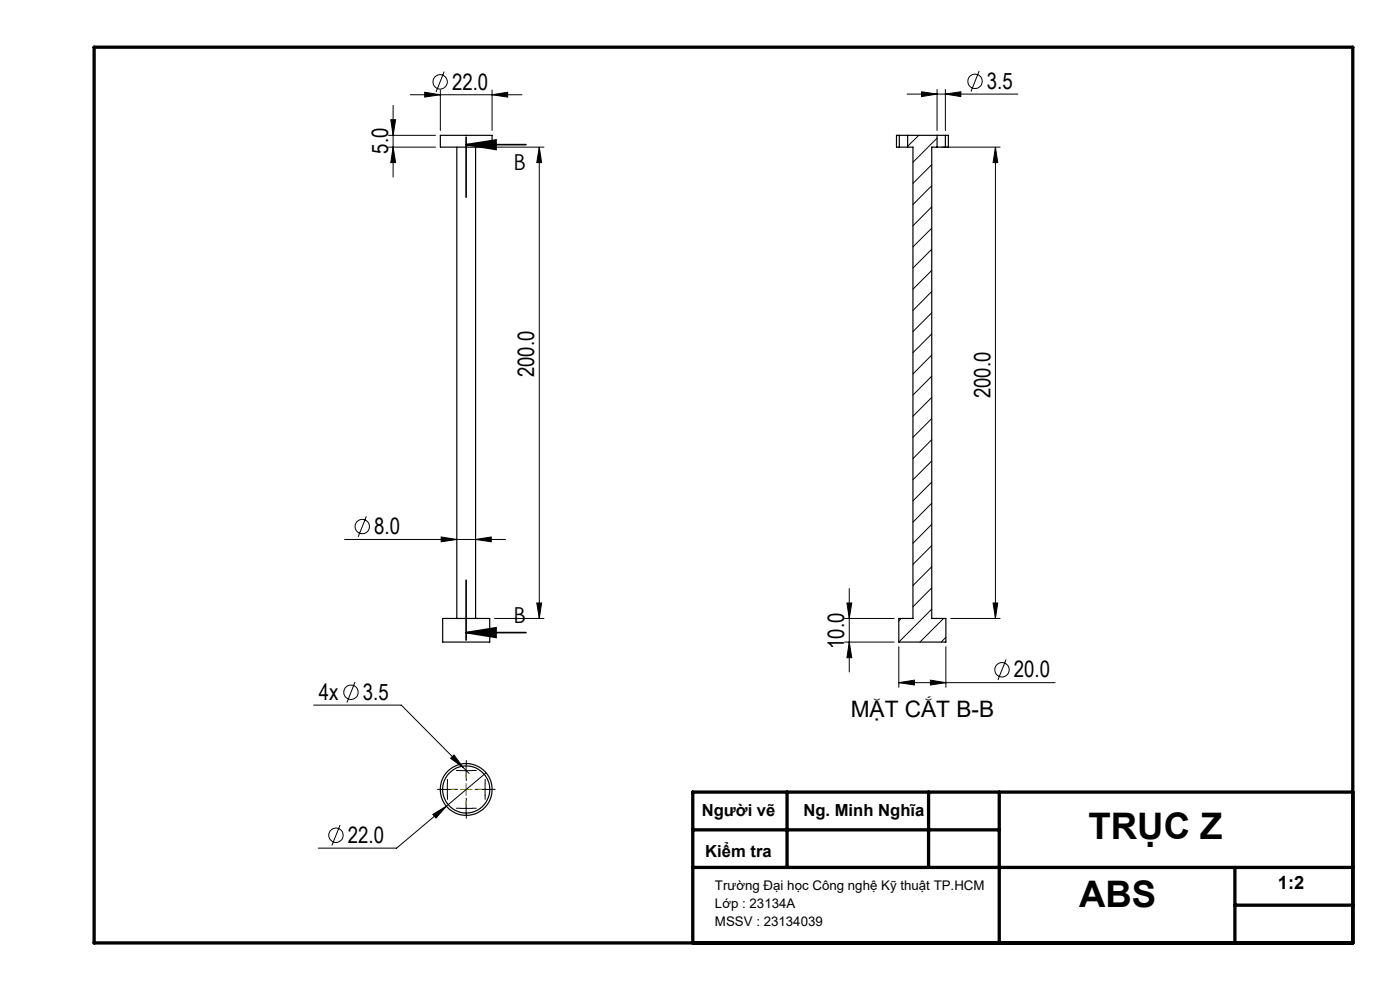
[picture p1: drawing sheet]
<svg xmlns="http://www.w3.org/2000/svg" width="297mm" height="210mm" viewBox="0 0 297 210" stroke-linecap="round" stroke-linejoin="round" font-family="sans-serif">
<g fill="none" stroke="#000" stroke-width=".21">
<path d="M90.1 19.6l3.3 .5-3.3 .5zM93.4 19.1v8.6M94.2 15.2l-1.7 4.3M104.4 19.1v8.6M192.4 20h23.5M195.5 19.5l3.3 .5-3.3 .5zM198.8 19v8.7M200.6 20l3.2-.5v1zM200.6 19v8.7M207.7 15.1l-1.7 4.3M82.4 31.2h10M82.4 28.7h10"/>
<path d="M82.9 25.4h1l-.5 3.3zM83.4 31.2l.5 3.3h-1zM83.4 22.4v15.2M87.1 20.1h23.6M101.9 31.2h13.5M104.4 20.1l3.3-.5v1zM114.4 31.2l.5 3.3h-1zM114.4 31.2v100M190.4 28.7l-.2 .2M194.9 28.7l-2.4 2.3M197.7 34.9l-4 4M197.7 39.4l-4 4"/>
<path d="M198.8 29.3l-5.1 5.1M199.8 31.2h12.4M211.2 31.2l.5 3.3h-1zM211.2 31.2v100M197.7 43.9l-4 4M197.7 48.4l-4 4M197.7 52.9l-4 4M197.7 57.4l-4 3.9M197.7 61.8l-4 4.1M197.7 66.3l-4 4M197.7 70.8l-4 4M197.7 75.3l-4 4"/>
<path d="M197.7 79.8l-4 4M197.7 84.3l-4 4M197.7 88.8l-4 4M197.7 93.3l-4 4M197.7 97.8l-4 4M73.1 114.4h34.1M77.7 109.5l-1.7 4.4M93.6 113.9l3.3 .5-3.3 .5zM100.9 114.4l3.3-.5v1zM197.7 102.3l-4 3.9M197.7 106.7l-4 4.1M197.7 111.2l-4 4"/>
<path d="M197.7 115.7l-4 4M104.9 131.2h10.5M113.9 127.9h1l-.5 3.3zM179.2 131.2h10.5M179.2 136.2h10.5M179.7 127.9h1l-.5 3.3zM180.2 136.2l.5 3.3h-1zM180.2 124.8v17.7M190.7 137.2v8.6M191.2 131.2l-.5 .5M197.7 120.2l-4 4M197.7 124.7l-4 4"/>
<path d="M197.7 129.2l-7 7M200.2 131.2l-5 5M200.7 135.2l-1 1M200.7 137.2v8.6M201.7 131.2h10.5M210.7 127.9h1l-.5 3.3zM213.4 139.9l-1.7 4.3M66.5 149.6h18.6l13.2 13.2M75.3 144.7l-1.7 4.3M190.7 144.8l3.3-.5v1zM190.7 144.8h33.1M197.4 144.3l3.3 .5-3.3 .5z"/>
<path d="M72.1 175l-1.7 4.3M91.8 172.7l2.9-1.7-2.2 2.5zM93.7 167.5h2.5M94.7 171l-10.6 8.9h-16.6M94.9 166.2v2.5M95.6 160.9l.7-.7 2 2.6zM97.6 163.5h2.6M97.6 171.5h2.6M98.3 162.8l1.2 1.3M98.9 162.2v2.5M98.9 170.2v2.5M101.6 167.5h2.5"/>
<path d="M102.9 166.2v2.5M103.1 163.9l-8.4 7.1"/>
<circle cx="93.4" cy="17.4" r="1.53"/>
<circle cx="206.9" cy="17.3" r="1.53"/>
<circle cx="76.9" cy="111.7" r="1.53"/>
<circle cx="74.5" cy="146.8" r="1.53"/>
<circle cx="212.6" cy="142.1" r="1.53"/>
<circle cx="71.3" cy="177.2" r="1.53"/>
</g>
<path d="M98.9 30.7l6.3-1v2zM98.9 29.1v12.7M98.9 30.7h12.7M98.9 134.2l6.3-1v2zM98.9 134.2h12.7M98.9 123.1v12.7" fill="none" stroke="#000" stroke-width=".35"/>
<g fill="none" stroke="#000" stroke-width=".21" stroke-dasharray="15.2 1.3 1.3 1.3">
<path d="M93.7 167.4h-.9M94.9 166.2v-.9M94.9 168.7v.9M96.2 167.4h.8M97.7 163.4h-.9M97.7 171.4h-.9M98.9 162.2v-.9M98.9 164.7v.9M98.9 170.2v-.9M98.9 172.7v.9M100.2 163.4h.8M100.2 171.4h.8"/>
<path d="M101.7 167.4h-.9M102.9 166.2v-.9M102.9 168.7v.9M104.2 167.4h.8"/>
</g>
<path d="M96.4 167.4h-.7M98.9 164.9v-.7M98.9 169.9v.8M101.4 167.4h.8" fill="none" stroke="#808000" stroke-width=".21" stroke-dasharray="15.2 1.3 1.3 1.3"/>
<path d="M97.6 167.5h2.6M98.9 166.2v2.5" fill="none" stroke="#808000" stroke-width=".21"/>
<path d="M20 10h267v190h-267zM147 176h65M167 168v16M197 168v16M212 168v32M287 168h-140v32M147 184h140M262 184v16M262 192h25" fill="none" stroke="#000" stroke-width=".7"/>
<g fill="#000">
<path d="M83.4 31.2l.5 3.3h-1zM82.9 25.4h1l-.5 3.3zM113.9 127.9h1l-.5 3.3zM114.4 31.2l.5 3.3h-1zM210.7 127.9h1l-.5 3.3zM211.2 31.2l.5 3.3h-1z"/>
<path d="M104.4 20.1l3.3-.5v1zM90.1 19.6l3.3 .5-3.3 .5z"/>
<path d="M93.6 113.9l3.3 .5-3.3 .5zM100.9 114.4l3.3-.5v1zM91.8 172.7l.7 .8 2.2-2.5zM96.3 160.2l-.7 .7 2.7 1.9zM195.5 19.5l3.3 .5-3.3 .5zM200.6 20l3.2-.5v1zM190.7 144.8l3.3-.5v1zM197.4 144.3l3.3 .5-3.3 .5z"/>
<path d="M98.9 134.2l6.3-1v2zM98.9 30.7l6.3-1v2z"/>
<path d="M179.7 127.9h1l-.5 3.3zM180.2 136.2l.5 3.3h-1z"/>
</g>
<g fill="none" stroke="#000" stroke-width=".25">
<path d="M93.4 28.7h11v2.5h-11zM96.9 31.2v100M100.9 31.2v100M190.8 28.7h1.7M190.8 31.2h1.7M190.8 28.7h-.6v2.5h.6M190.8 28.7v2.5M192.5 28.7h6.3M192.5 31.2h1.2v100h-3v5h10v-5h-3v-100h1.1M192.5 28.7v2.5M198.8 28.7h1.8M198.8 31.2h1.8"/>
<path d="M198.8 28.7v2.5M200.6 28.7h.6v2.5h-.6M200.6 28.7v2.5M93.9 131.2h10v5h-10z"/>
<circle cx="98.9" cy="167.5" r="5"/>
<circle cx="98.9" cy="167.5" r="5.5"/>
</g>
<g font-size="7.8">
<text x="230.9" y="178">TRỤC Z</text>
<text x="228.9" y="192.5">ABS</text>
</g>
<g font-size="4.8">
<text x="95.9" y="19">22.0</text>
<text x="209.4" y="18.9">3.5</text>
<text x="82.3" y="32.6" transform="rotate(-90 82.3 32.6)">5.0</text>
<text x="113.3" y="80" transform="rotate(-90 113.3 80)">200.0</text>
<text x="210.1" y="84.5" transform="rotate(-90 210.1 84.5)">200.0</text>
<text x="79.4" y="113.3">8.0</text>
<text x="179.1" y="137.7" transform="rotate(-90 179.1 137.7)">10.0</text>
<text x="215.1" y="143.7">20.0</text>
<text x="67.6" y="148.5">4x</text>
<text x="77" y="148.5">3.5</text>
<text x="180.5" y="152.1">MẶT CẮT B-B</text>
<text x="73.8" y="178.8">22.0</text>
</g>
<g font-size="4.7">
<text x="109" y="36">B</text>
<text x="109" y="132.1">B</text>
</g>
<text font-size="3.9" x="271.1" y="188.6">1:2</text>
<g font-size="3.5">
<text x="148.9" y="173.1">Người vẽ</text>
<text x="170.4" y="173.1">Ng. Minh Nghĩa</text>
<text x="149.6" y="181.7">Kiểm tra</text>
</g>
<g font-size="2.8">
<text x="151.7" y="188.7">Trường Đại học Công nghệ Kỹ thuật TP.HCM</text>
<text x="151.7" y="192.5">Lớp : 23134A</text>
<text x="151.7" y="196.3">MSSV : 23134039</text>
</g>
</svg>
